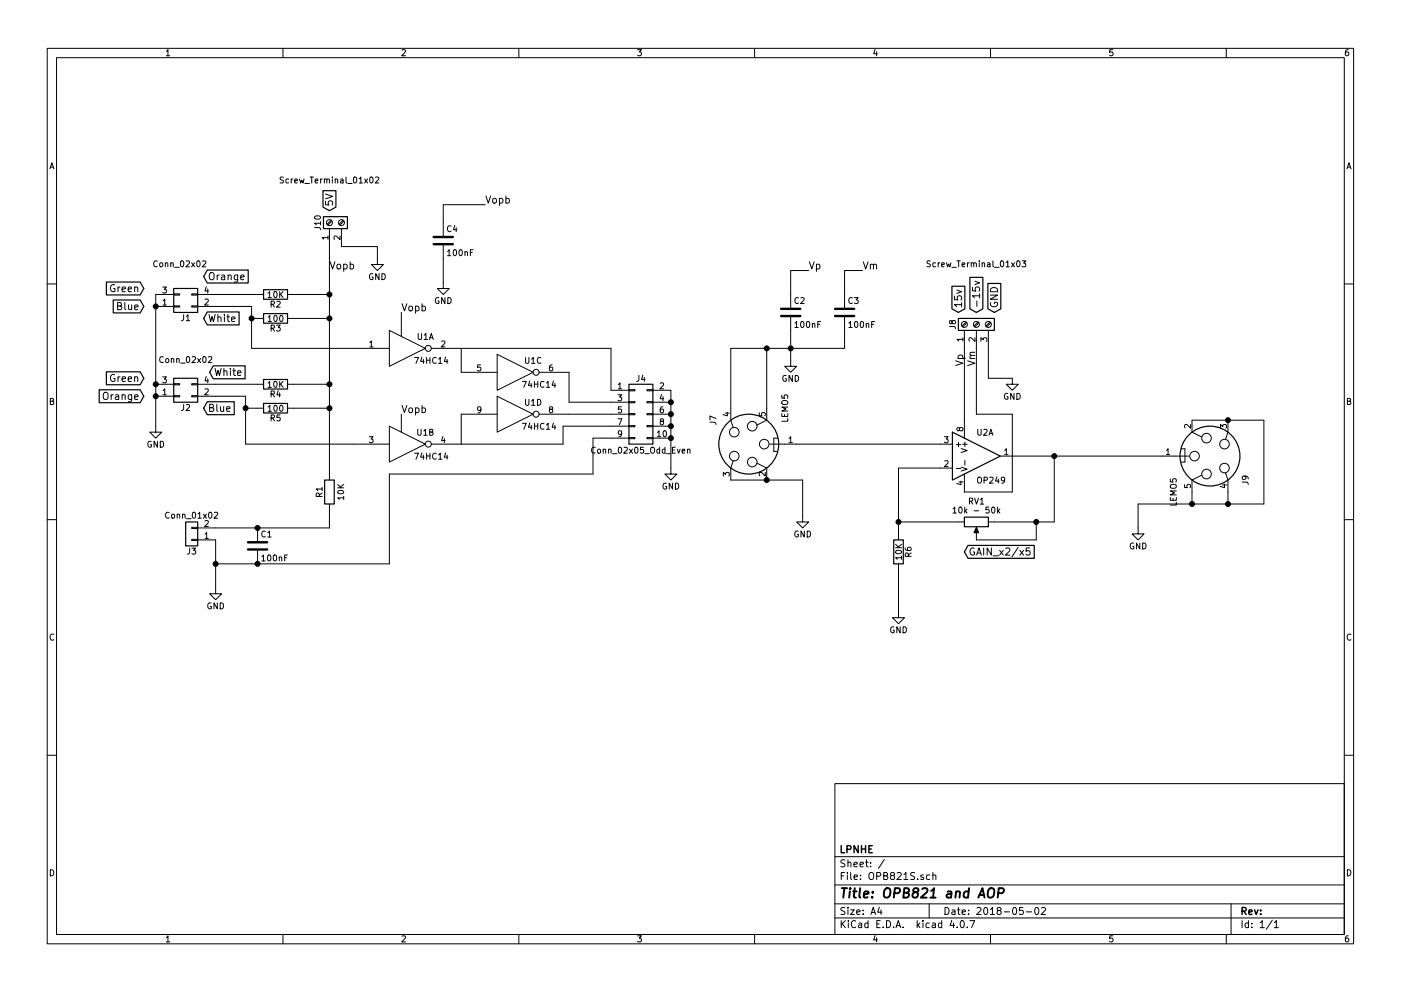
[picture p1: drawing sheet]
EESchema Schematic File Version 2
LIBS:power
LIBS:device
LIBS:switches
LIBS:relays
LIBS:motors
LIBS:transistors
LIBS:conn
LIBS:linear
LIBS:regul
LIBS:74xx
LIBS:cmos4000
LIBS:adc-dac
LIBS:memory
LIBS:xilinx
LIBS:microcontrollers
LIBS:dsp
LIBS:microchip
LIBS:analog_switches
LIBS:motorola
LIBS:texas
LIBS:intel
LIBS:audio
LIBS:interface
LIBS:digital-audio
LIBS:philips
LIBS:display
LIBS:cypress
LIBS:siliconi
LIBS:opto
LIBS:atmel
LIBS:contrib
LIBS:valves
LIBS:OPB821S-cache
EELAYER 25 0
EELAYER END
$Descr A4 11693 8268
encoding utf-8
Sheet 1 1
Title "OPB821 and AOP"
Date "2018-05-02"
Rev ""
Comp "LPNHE"
Comment1 ""
Comment2 ""
Comment3 ""
Comment4 ""
$EndDescr
Text GLabel 1200 2550 0    60   Input ~ 0
Blue
Text GLabel 1700 2650 2    60   Input ~ 0
White
Text GLabel 1200 2400 0    60   Input ~ 0
Green
Text GLabel 1700 2300 2    60   Input ~ 0
Orange
$Comp
L R R2
U 1 1
P 2300 2450
F 0 "R2" V 2380 2450 50  0000 C CNN
F 1 "10K" V 2300 2450 50  0000 C CNN
F 2 "Resistors_SMD:R_1206" V 2230 2450 50  0001 C CNN
F 3 "" H 2300 2450 50  0001 C CNN
	1    2300 2450
	0    1    1    0   
$EndComp
$Comp
L R R4
U 1 1
P 2300 3200
F 0 "R4" V 2380 3200 50  0000 C CNN
F 1 "10K" V 2300 3200 50  0000 C CNN
F 2 "Resistors_SMD:R_1206" V 2230 3200 50  0001 C CNN
F 3 "" H 2300 3200 50  0001 C CNN
	1    2300 3200
	0    1    1    0   
$EndComp
$Comp
L R R3
U 1 1
P 2300 2650
F 0 "R3" V 2380 2650 50  0000 C CNN
F 1 "100" V 2300 2650 50  0000 C CNN
F 2 "Resistors_SMD:R_1206" V 2230 2650 50  0001 C CNN
F 3 "" H 2300 2650 50  0001 C CNN
	1    2300 2650
	0    1    1    0   
$EndComp
$Comp
L R R5
U 1 1
P 2300 3400
F 0 "R5" V 2380 3400 50  0000 C CNN
F 1 "100" V 2300 3400 50  0000 C CNN
F 2 "Resistors_SMD:R_1206" V 2230 3400 50  0001 C CNN
F 3 "" H 2300 3400 50  0001 C CNN
	1    2300 3400
	0    1    1    0   
$EndComp
$Comp
L GND #PWR01
U 1 1
P 1300 3550
F 0 "#PWR01" H 1300 3300 50  0001 C CNN
F 1 "GND" H 1300 3400 50  0000 C CNN
F 2 "" H 1300 3550 50  0001 C CNN
F 3 "" H 1300 3550 50  0001 C CNN
	1    1300 3550
	1    0    0    -1  
$EndComp
$Comp
L 74HC14 U1
U 1 1
P 3400 2900
F 0 "U1" H 3550 3000 50  0000 C CNN
F 1 "74HC14" H 3600 2800 50  0000 C CNN
F 2 "Housings_DIP:DIP-14_W7.62mm_LongPads" H 3400 2900 50  0001 C CNN
F 3 "" H 3400 2900 50  0001 C CNN
	1    3400 2900
	1    0    0    -1  
$EndComp
$Comp
L Conn_01x02 J3
U 1 1
P 1600 4500
F 0 "J3" H 1600 4600 50  0000 C CNN
F 1 "Conn_01x02" H 1600 4300 50  0000 C CNN
F 2 "Pin_Headers:Pin_Header_Straight_1x02_Pitch2.54mm" H 1600 4500 50  0001 C CNN
F 3 "" H 1600 4500 50  0001 C CNN
	1    1600 4500
	-1   0    0    1   
$EndComp
$Comp
L C C1
U 1 1
P 2150 4550
F 0 "C1" H 2175 4650 50  0000 L CNN
F 1 "100nF" H 2175 4450 50  0000 L CNN
F 2 "Capacitors_SMD:C_1206" H 2188 4400 50  0001 C CNN
F 3 "" H 2150 4550 50  0001 C CNN
	1    2150 4550
	1    0    0    -1  
$EndComp
$Comp
L GND #PWR02
U 1 1
P 1800 4900
F 0 "#PWR02" H 1800 4650 50  0001 C CNN
F 1 "GND" H 1800 4750 50  0000 C CNN
F 2 "" H 1800 4900 50  0001 C CNN
F 3 "" H 1800 4900 50  0001 C CNN
	1    1800 4900
	1    0    0    -1  
$EndComp
$Comp
L OP249 U2
U 1 1
P 8150 3800
F 0 "U2" H 8150 4000 50  0000 L CNN
F 1 "OP249" H 8150 3600 50  0000 L CNN
F 2 "Housings_DIP:DIP-8_W7.62mm_LongPads" H 8150 3800 50  0001 C CNN
F 3 "" H 8150 3800 50  0001 C CNN
	1    8150 3800
	1    0    0    -1  
$EndComp
$Comp
L R R6
U 1 1
P 7500 4600
F 0 "R6" V 7580 4600 50  0000 C CNN
F 1 "10K" V 7500 4600 50  0000 C CNN
F 2 "Resistors_SMD:R_1206" V 7430 4600 50  0001 C CNN
F 3 "" H 7500 4600 50  0001 C CNN
	1    7500 4600
	1    0    0    -1  
$EndComp
$Comp
L GND #PWR03
U 1 1
P 7500 5100
F 0 "#PWR03" H 7500 4850 50  0001 C CNN
F 1 "GND" H 7500 4950 50  0000 C CNN
F 2 "" H 7500 5100 50  0001 C CNN
F 3 "" H 7500 5100 50  0001 C CNN
	1    7500 5100
	1    0    0    -1  
$EndComp
$Comp
L POT RV1
U 1 1
P 8150 4350
F 0 "RV1" V 7975 4350 50  0000 C CNN
F 1 "10k - 50k" V 8050 4350 50  0000 C CNN
F 2 "Potentiometers:Potentiometer_Trimmer_Bourns_3296W" H 8150 4350 50  0001 C CNN
F 3 "" H 8150 4350 50  0001 C CNN
	1    8150 4350
	0    1    1    0   
$EndComp
$Comp
L GND #PWR04
U 1 1
P 8450 3150
F 0 "#PWR04" H 8450 2900 50  0001 C CNN
F 1 "GND" H 8450 3000 50  0000 C CNN
F 2 "" H 8450 3150 50  0001 C CNN
F 3 "" H 8450 3150 50  0001 C CNN
	1    8450 3150
	1    0    0    -1  
$EndComp
$Comp
L GND #PWR05
U 1 1
P 6700 4300
F 0 "#PWR05" H 6700 4050 50  0001 C CNN
F 1 "GND" H 6700 4150 50  0000 C CNN
F 2 "" H 6700 4300 50  0001 C CNN
F 3 "" H 6700 4300 50  0001 C CNN
	1    6700 4300
	1    0    0    -1  
$EndComp
Text GLabel 8000 2600 1    60   Input ~ 0
15v
Text GLabel 8150 2600 1    60   Input ~ 0
-15v
Text GLabel 8300 2600 1    60   Input ~ 0
GND
Text Label 8050 3050 1    60   ~ 0
Vp
Text Label 8150 3050 1    60   ~ 0
Vm
$Comp
L C C2
U 1 1
P 6600 2600
F 0 "C2" H 6625 2700 50  0000 L CNN
F 1 "100nF" H 6625 2500 50  0000 L CNN
F 2 "Capacitors_SMD:C_1206" H 6638 2450 50  0001 C CNN
F 3 "" H 6600 2600 50  0001 C CNN
	1    6600 2600
	1    0    0    -1  
$EndComp
$Comp
L C C3
U 1 1
P 7050 2600
F 0 "C3" H 7075 2700 50  0000 L CNN
F 1 "100nF" H 7075 2500 50  0000 L CNN
F 2 "Capacitors_SMD:C_1206" H 7088 2450 50  0001 C CNN
F 3 "" H 7050 2600 50  0001 C CNN
	1    7050 2600
	1    0    0    -1  
$EndComp
$Comp
L GND #PWR06
U 1 1
P 6600 3000
F 0 "#PWR06" H 6600 2750 50  0001 C CNN
F 1 "GND" H 6600 2850 50  0000 C CNN
F 2 "" H 6600 3000 50  0001 C CNN
F 3 "" H 6600 3000 50  0001 C CNN
	1    6600 3000
	1    0    0    -1  
$EndComp
Text GLabel 8050 4600 2    60   Input ~ 0
GAIN_x2/x5
$Comp
L GND #PWR07
U 1 1
P 9500 4400
F 0 "#PWR07" H 9500 4150 50  0001 C CNN
F 1 "GND" H 9500 4250 50  0000 C CNN
F 2 "" H 9500 4400 50  0001 C CNN
F 3 "" H 9500 4400 50  0001 C CNN
	1    9500 4400
	1    0    0    -1  
$EndComp
Text Label 6750 2250 0    60   ~ 0
Vp
Text Label 7200 2250 0    60   ~ 0
Vm
Text Label 2750 2250 0    60   ~ 0
Vopb
$Comp
L C C4
U 1 1
P 3700 2000
F 0 "C4" H 3725 2100 50  0000 L CNN
F 1 "100nF" H 3725 1900 50  0000 L CNN
F 2 "Capacitors_SMD:C_1206" H 3738 1850 50  0001 C CNN
F 3 "" H 3700 2000 50  0001 C CNN
	1    3700 2000
	1    0    0    -1  
$EndComp
$Comp
L GND #PWR08
U 1 1
P 3700 2350
F 0 "#PWR08" H 3700 2100 50  0001 C CNN
F 1 "GND" H 3700 2200 50  0000 C CNN
F 2 "" H 3700 2350 50  0001 C CNN
F 3 "" H 3700 2350 50  0001 C CNN
	1    3700 2350
	1    0    0    -1  
$EndComp
Text Label 4050 1700 0    60   ~ 0
Vopb
$Comp
L R R1
U 1 1
P 2750 4100
F 0 "R1" V 2830 4100 50  0000 C CNN
F 1 "10K" V 2650 4100 50  0000 C CNN
F 2 "Resistors_SMD:R_1206" V 2680 4100 50  0001 C CNN
F 3 "" H 2750 4100 50  0001 C CNN
	1    2750 4100
	-1   0    0    1   
$EndComp
$Comp
L 74HC14 U1
U 3 1
P 4300 3100
F 0 "U1" H 4450 3200 50  0000 C CNN
F 1 "74HC14" H 4500 3000 50  0000 C CNN
F 2 "Housings_DIP:DIP-14_W7.62mm_LongPads" H 4300 3100 50  0001 C CNN
F 3 "" H 4300 3100 50  0001 C CNN
	3    4300 3100
	1    0    0    -1  
$EndComp
$Comp
L 74HC14 U1
U 4 1
P 4300 3450
F 0 "U1" H 4450 3550 50  0000 C CNN
F 1 "74HC14" H 4500 3350 50  0000 C CNN
F 2 "Housings_DIP:DIP-14_W7.62mm_LongPads" H 4300 3450 50  0001 C CNN
F 3 "" H 4300 3450 50  0001 C CNN
	4    4300 3450
	1    0    0    -1  
$EndComp
$Comp
L Screw_Terminal_01x03 J8
U 1 1
P 8150 2700
F 0 "J8" H 8150 2900 50  0000 C CNN
F 1 "Screw_Terminal_01x03" V 8650 2700 50  0000 C CNN
F 2 "Connectors_Terminal_Blocks:TerminalBlock_bornier-3_P5.08mm" H 8150 2700 50  0001 C CNN
F 3 "" H 8150 2700 50  0001 C CNN
	1    8150 2700
	0    -1   -1   0   
$EndComp
$Comp
L Screw_Terminal_01x02 J10
U 1 1
P 2750 1850
F 0 "J10" H 2750 1950 50  0000 C CNN
F 1 "Screw_Terminal_01x02" V 3100 1850 50  0000 C CNN
F 2 "Connectors_Terminal_Blocks:TerminalBlock_bornier-2_P5.08mm" H 2750 1850 50  0001 C CNN
F 3 "" H 2750 1850 50  0001 C CNN
	1    2750 1850
	0    -1   -1   0   
$EndComp
$Comp
L GND #PWR09
U 1 1
P 3150 2150
F 0 "#PWR09" H 3150 1900 50  0001 C CNN
F 1 "GND" H 3150 2000 50  0000 C CNN
F 2 "" H 3150 2150 50  0001 C CNN
F 3 "" H 3150 2150 50  0001 C CNN
	1    3150 2150
	1    0    0    -1  
$EndComp
Text GLabel 2750 1750 1    60   Input ~ 0
5V
$Comp
L LEMO5 J7
U 1 1
P 6250 3700
F 0 "J7" H 6450 4000 50  0000 C CNN
F 1 "LEMO5" H 6550 3400 50  0000 C CNN
F 2 "LEMO-footprint:LEMO_footprint" H 6250 3700 50  0001 C CNN
F 3 "" H 6250 3700 50  0001 C CNN
	1    6250 3700
	0    -1   -1   0   
$EndComp
$Comp
L LEMO5 J9
U 1 1
P 10100 3800
F 0 "J9" H 10300 4100 50  0000 C CNN
F 1 "LEMO5" H 10400 3500 50  0000 C CNN
F 2 "LEMO-footprint:LEMO_footprint" H 10100 3800 50  0001 C CNN
F 3 "" H 10100 3800 50  0001 C CNN
	1    10100 3800
	0    1    1    0   
$EndComp
Wire Wire Line
	2450 3400 2750 3400
Connection ~ 2750 3400
Wire Wire Line
	2450 3200 2750 3200
Connection ~ 2750 3200
Wire Wire Line
	2450 2650 2750 2650
Connection ~ 2750 2650
Wire Wire Line
	2450 2450 2750 2450
Connection ~ 2750 2450
Wire Wire Line
	2100 2550 2100 2900
Connection ~ 2100 2650
Wire Wire Line
	2050 3300 2050 3700
Connection ~ 2050 3400
Wire Wire Line
	9700 3800 8450 3800
Wire Wire Line
	7850 3900 7500 3900
Wire Wire Line
	7500 3900 7500 4450
Wire Wire Line
	8000 4350 7500 4350
Connection ~ 7500 4350
Wire Wire Line
	7500 4750 7500 5100
Wire Wire Line
	8300 4350 8800 4350
Wire Wire Line
	8800 4350 8800 3800
Connection ~ 8800 3800
Wire Wire Line
	8150 4500 8650 4500
Wire Wire Line
	8650 4500 8650 4350
Connection ~ 8650 4350
Wire Wire Line
	8050 2900 8050 3500
Wire Wire Line
	8150 2900 8150 3450
Wire Wire Line
	8150 3450 8450 3450
Wire Wire Line
	8450 3450 8450 4100
Wire Wire Line
	8450 4100 8050 4100
Wire Wire Line
	8250 2900 8250 3150
Wire Wire Line
	8250 3150 8450 3150
Wire Wire Line
	6650 3700 7850 3700
Wire Wire Line
	6100 4000 6700 4000
Wire Wire Line
	6700 4000 6700 4300
Wire Wire Line
	9500 4200 10550 4200
Wire Wire Line
	9500 4200 9500 4400
Wire Wire Line
	6750 2250 6600 2250
Wire Wire Line
	6600 2250 6600 2450
Wire Wire Line
	7200 2250 7050 2250
Wire Wire Line
	7050 2250 7050 2450
Wire Wire Line
	7050 2900 7050 2750
Wire Wire Line
	6100 2900 7050 2900
Wire Wire Line
	6600 2750 6600 3000
Connection ~ 6600 2900
Wire Wire Line
	3700 2350 3700 2150
Wire Wire Line
	4050 1700 3700 1700
Wire Wire Line
	3700 1700 3700 1850
Wire Wire Line
	1800 4500 1800 4900
Wire Wire Line
	2750 2050 2750 3950
Wire Wire Line
	2750 4400 2750 4250
Connection ~ 1800 4700
Wire Wire Line
	2850 2050 3150 2050
Wire Wire Line
	3150 2050 3150 2150
Connection ~ 6400 4000
Wire Wire Line
	6100 3400 6100 2900
Wire Wire Line
	6400 3400 6400 2900
Connection ~ 6400 2900
Wire Wire Line
	9950 4200 9950 4100
Wire Wire Line
	10250 4200 10250 4100
Connection ~ 9950 4200
Wire Wire Line
	9950 3500 10550 3500
Wire Wire Line
	10550 3500 10550 4200
Connection ~ 10250 4200
Connection ~ 10250 3500
Wire Wire Line
	1800 4400 2750 4400
Connection ~ 2150 4400
Connection ~ 2150 4700
Wire Wire Line
	2050 3700 2950 3700
Wire Wire Line
	2100 2900 2950 2900
Wire Wire Line
	3850 2900 5100 2900
Wire Wire Line
	5100 2900 5100 3250
Wire Wire Line
	4750 3100 4750 3350
Wire Wire Line
	3850 2900 3850 3100
$Comp
L GND #PWR010
U 1 1
P 5600 3900
F 0 "#PWR010" H 5600 3650 50  0001 C CNN
F 1 "GND" H 5600 3750 50  0000 C CNN
F 2 "" H 5600 3900 50  0001 C CNN
F 3 "" H 5600 3900 50  0001 C CNN
	1    5600 3900
	1    0    0    -1  
$EndComp
Wire Wire Line
	2100 2650 2150 2650
Wire Wire Line
	2050 3400 2150 3400
$Comp
L 74HC14 U1
U 2 1
P 3400 3700
F 0 "U1" H 3550 3800 50  0000 C CNN
F 1 "74HC14" H 3600 3600 50  0000 C CNN
F 2 "Housings_DIP:DIP-14_W7.62mm_LongPads" H 3400 3700 50  0001 C CNN
F 3 "" H 3400 3700 50  0001 C CNN
	2    3400 3700
	1    0    0    -1  
$EndComp
Wire Wire Line
	4750 3350 5100 3350
Wire Wire Line
	4750 3450 5100 3450
Wire Wire Line
	3850 3450 3850 3700
Wire Wire Line
	3850 3700 4700 3700
Wire Wire Line
	4700 3700 4700 3550
Wire Wire Line
	4700 3550 5100 3550
Wire Wire Line
	1800 4700 3250 4700
Wire Wire Line
	3250 4700 3250 3950
Wire Wire Line
	3250 3950 4950 3950
Wire Wire Line
	4950 3950 4950 3650
Wire Wire Line
	4950 3650 5100 3650
Wire Wire Line
	5600 3250 5600 3900
Connection ~ 5600 3350
Connection ~ 5600 3450
Connection ~ 5600 3550
Connection ~ 5600 3650
Text GLabel 1200 3150 0    60   Input ~ 0
Green
Text GLabel 1200 3300 0    60   Input ~ 0
Orange
Text GLabel 1750 3100 2    60   Input ~ 0
White
Text GLabel 1700 3400 2    60   Input ~ 0
Blue
$Comp
L Conn_02x05_Odd_Even J4
U 1 1
P 5300 3450
F 0 "J4" H 5350 3750 50  0000 C CNN
F 1 "Conn_02x05_Odd_Even" H 5350 3150 50  0000 C CNN
F 2 "Pin_Headers:Pin_Header_Straight_2x05_Pitch2.54mm" H 5300 3450 50  0001 C CNN
F 3 "" H 5300 3450 50  0001 C CNN
	1    5300 3450
	1    0    0    -1  
$EndComp
$Comp
L Conn_02x02_Odd_Even J1
U 1 1
P 1500 2550
F 0 "J1" H 1550 2650 50  0000 C CNN
F 1 "Conn_02x02" H 1500 2200 50  0000 C CNN
F 2 "Pin_Headers:Pin_Header_Straight_2x02_Pitch2.54mm" H 1500 2550 50  0001 C CNN
F 3 "" H 1500 2550 50  0001 C CNN
	1    1500 2550
	1    0    0    1   
$EndComp
$Comp
L Conn_02x02_Odd_Even J2
U 1 1
P 1500 3300
F 0 "J2" H 1550 3400 50  0000 C CNN
F 1 "Conn_02x02" H 1550 3000 50  0000 C CNN
F 2 "Pin_Headers:Pin_Header_Straight_2x02_Pitch2.54mm" H 1500 3300 50  0001 C CNN
F 3 "" H 1500 3300 50  0001 C CNN
	1    1500 3300
	1    0    0    1   
$EndComp
Wire Wire Line
	1300 2450 1300 3550
Connection ~ 1300 2550
Connection ~ 1300 3200
Connection ~ 1300 3300
Wire Wire Line
	2150 2450 1800 2450
Wire Wire Line
	2100 2550 1800 2550
Wire Wire Line
	2150 3200 1800 3200
Wire Wire Line
	1800 3300 2050 3300
Text Label 3350 2600 0    60   ~ 0
Vopb
Wire Wire Line
	3350 2600 3350 2800
Text Label 3350 3450 0    60   ~ 0
Vopb
Wire Wire Line
	3350 3600 3350 3450
$EndSCHEMATC
